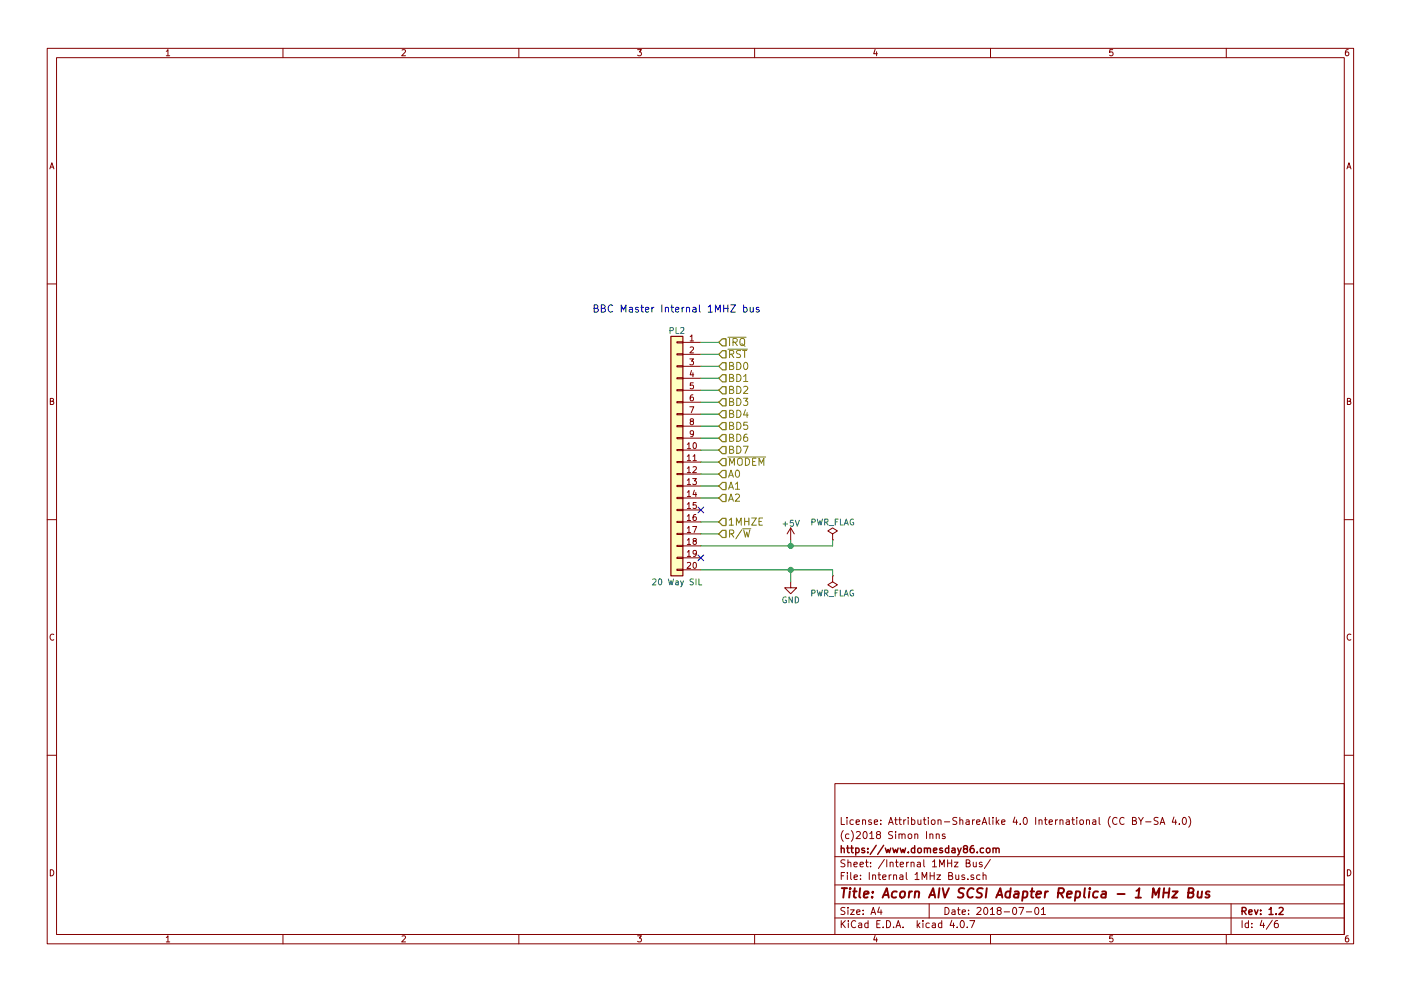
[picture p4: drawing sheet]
EESchema Schematic File Version 2
LIBS:power
LIBS:device
LIBS:switches
LIBS:relays
LIBS:motors
LIBS:transistors
LIBS:conn
LIBS:linear
LIBS:regul
LIBS:74xx
LIBS:cmos4000
LIBS:adc-dac
LIBS:memory
LIBS:xilinx
LIBS:microcontrollers
LIBS:dsp
LIBS:microchip
LIBS:analog_switches
LIBS:motorola
LIBS:texas
LIBS:intel
LIBS:audio
LIBS:interface
LIBS:digital-audio
LIBS:philips
LIBS:display
LIBS:cypress
LIBS:siliconi
LIBS:opto
LIBS:atmel
LIBS:contrib
LIBS:valves
LIBS:74xgxx
LIBS:ac-dc
LIBS:actel
LIBS:allegro
LIBS:Altera
LIBS:analog_devices
LIBS:battery_management
LIBS:bbd
LIBS:bosch
LIBS:brooktre
LIBS:cmos_ieee
LIBS:dc-dc
LIBS:diode
LIBS:elec-unifil
LIBS:ESD_Protection
LIBS:ftdi
LIBS:gennum
LIBS:graphic
LIBS:graphic_symbols
LIBS:hc11
LIBS:infineon
LIBS:intersil
LIBS:ir
LIBS:Lattice
LIBS:leds
LIBS:LEM
LIBS:logic_programmable
LIBS:logo
LIBS:maxim
LIBS:mechanical
LIBS:microchip_dspic33dsc
LIBS:microchip_pic10mcu
LIBS:microchip_pic12mcu
LIBS:microchip_pic16mcu
LIBS:microchip_pic18mcu
LIBS:microchip_pic24mcu
LIBS:microchip_pic32mcu
LIBS:modules
LIBS:motor_drivers
LIBS:msp430
LIBS:nordicsemi
LIBS:nxp
LIBS:nxp_armmcu
LIBS:onsemi
LIBS:Oscillators
LIBS:Power_Management
LIBS:powerint
LIBS:pspice
LIBS:references
LIBS:rfcom
LIBS:RFSolutions
LIBS:sensors
LIBS:silabs
LIBS:stm8
LIBS:stm32
LIBS:supertex
LIBS:transf
LIBS:triac_thyristor
LIBS:ttl_ieee
LIBS:video
LIBS:wiznet
LIBS:Worldsemi
LIBS:Xicor
LIBS:zetex
LIBS:Zilog
LIBS:AIV SCSI Library
LIBS:Acorn AIV SCSI Adapter-cache
EELAYER 25 0
EELAYER END
$Descr A4 11693 8268
encoding utf-8
Sheet 4 6
Title "Acorn AIV SCSI Adapter Replica - 1 MHz Bus"
Date "2018-07-01"
Rev "1.2"
Comp "https://www.domesday86.com"
Comment1 "(c)2018 Simon Inns"
Comment2 "License: Attribution-ShareAlike 4.0 International (CC BY-SA 4.0)"
Comment3 ""
Comment4 ""
$EndDescr
$Comp
L Conn_01x20 PL2
U 1 1
P 5650 3750
F 0 "PL2" H 5650 4750 50  0000 C CNN
F 1 "20 Way SIL" H 5650 2650 50  0000 C CNN
F 2 "Pin_Headers:Pin_Header_Straight_1x20_Pitch2.54mm" H 5650 3750 50  0001 C CNN
F 3 "" H 5650 3750 50  0001 C CNN
	1    5650 3750
	-1   0    0    -1  
$EndComp
Text HLabel 6000 2850 2    60   Input ~ 0
~IRQ
Text HLabel 6000 2950 2    60   Input ~ 0
~RST
Text HLabel 6000 3050 2    60   Input ~ 0
BD0
Text HLabel 6000 3150 2    60   Input ~ 0
BD1
Text HLabel 6000 3250 2    60   Input ~ 0
BD2
Text HLabel 6000 3350 2    60   Input ~ 0
BD3
Text HLabel 6000 3450 2    60   Input ~ 0
BD4
Text HLabel 6000 3550 2    60   Input ~ 0
BD5
Text HLabel 6000 3650 2    60   Input ~ 0
BD6
Text HLabel 6000 3750 2    60   Input ~ 0
BD7
Text HLabel 6000 3850 2    60   Input ~ 0
~MODEM
Text HLabel 6000 3950 2    60   Input ~ 0
A0
Text HLabel 6000 4050 2    60   Input ~ 0
A1
Text HLabel 6000 4150 2    60   Input ~ 0
A2
Text HLabel 6000 4350 2    60   Input ~ 0
1MHZE
Text HLabel 6000 4450 2    60   Input ~ 0
R/~W
NoConn ~ 5850 4250
Wire Wire Line
	5850 2850 6000 2850
Wire Wire Line
	5850 2950 6000 2950
Wire Wire Line
	5850 3050 6000 3050
Wire Wire Line
	5850 3150 6000 3150
Wire Wire Line
	5850 3250 6000 3250
Wire Wire Line
	5850 3350 6000 3350
Wire Wire Line
	5850 3450 6000 3450
Wire Wire Line
	5850 3550 6000 3550
Wire Wire Line
	5850 3650 6000 3650
Wire Wire Line
	5850 3750 6000 3750
Wire Wire Line
	5850 3850 6000 3850
Wire Wire Line
	5850 3950 6000 3950
Wire Wire Line
	5850 4050 6000 4050
Wire Wire Line
	5850 4150 6000 4150
Wire Wire Line
	5850 4350 6000 4350
Wire Wire Line
	5850 4450 6000 4450
$Comp
L +5V #PWR011
U 1 1
P 6600 4500
F 0 "#PWR011" H 6600 4350 50  0001 C CNN
F 1 "+5V" H 6600 4640 50  0000 C CNN
F 2 "" H 6600 4500 50  0001 C CNN
F 3 "" H 6600 4500 50  0001 C CNN
	1    6600 4500
	1    0    0    -1  
$EndComp
$Comp
L GND #PWR012
U 1 1
P 6600 4850
F 0 "#PWR012" H 6600 4600 50  0001 C CNN
F 1 "GND" H 6600 4700 50  0000 C CNN
F 2 "" H 6600 4850 50  0001 C CNN
F 3 "" H 6600 4850 50  0001 C CNN
	1    6600 4850
	1    0    0    -1  
$EndComp
Wire Wire Line
	5850 4550 6950 4550
Wire Wire Line
	6600 4550 6600 4500
Wire Wire Line
	5850 4750 6950 4750
Wire Wire Line
	6600 4750 6600 4850
NoConn ~ 5850 4650
Text Notes 6350 2600 2    60   ~ 0
BBC Master Internal 1MHZ bus
$Comp
L PWR_FLAG #FLG013
U 1 1
P 6950 4500
F 0 "#FLG013" H 6950 4575 50  0001 C CNN
F 1 "PWR_FLAG" H 6950 4650 50  0000 C CNN
F 2 "" H 6950 4500 50  0001 C CNN
F 3 "" H 6950 4500 50  0001 C CNN
	1    6950 4500
	1    0    0    -1  
$EndComp
$Comp
L PWR_FLAG #FLG014
U 1 1
P 6950 4800
F 0 "#FLG014" H 6950 4875 50  0001 C CNN
F 1 "PWR_FLAG" H 6950 4950 50  0000 C CNN
F 2 "" H 6950 4800 50  0001 C CNN
F 3 "" H 6950 4800 50  0001 C CNN
	1    6950 4800
	-1   0    0    1   
$EndComp
Wire Wire Line
	6950 4550 6950 4500
Connection ~ 6600 4550
Wire Wire Line
	6950 4750 6950 4800
Connection ~ 6600 4750
$EndSCHEMATC
